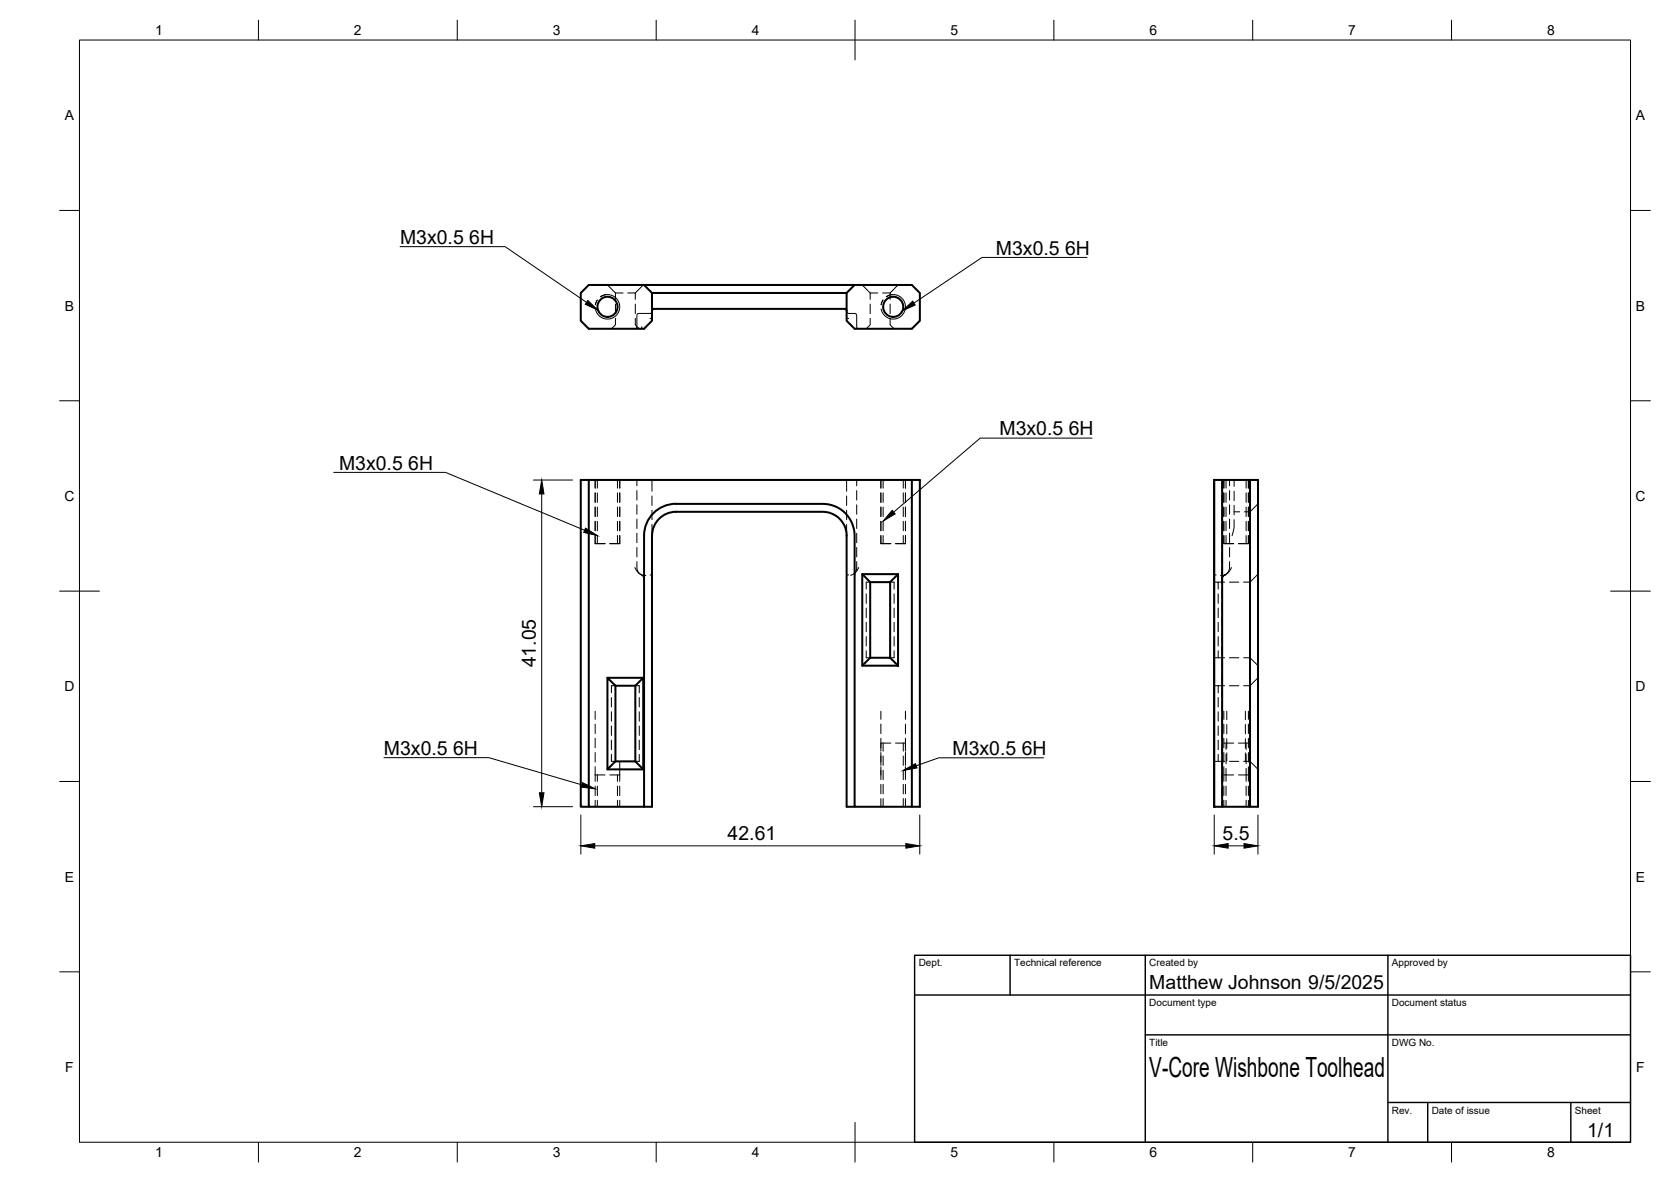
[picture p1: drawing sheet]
<svg xmlns="http://www.w3.org/2000/svg" width="420mm" height="297mm" viewBox="0 0 420 297" stroke-linecap="round" stroke-linejoin="round" font-family="sans-serif">
<!-- layer: Hidden -->
<g fill="none" stroke="#000" stroke-width=".25">
<path d="M152.7 71.6l2 2M154.7 80v1.6l-1 1M154.7 73.6v1.6M154.7 76.4v2.4M154.7 73.6h2M157.8 73.6h1.9M159.7 73.6v1.6M159.7 76.4v2.4M159.7 80v1.6l1 1M161.7 71.6l-2 2M163.9 80l-.5 .1M163.9 78.3l-.1 .3-.4 .2h-2.9l-.2 .1-.2 3.2v.3l-.5 .2"/>
<path d="M212.9 80l.5 .1M212.9 78.3l.3 .4 1.8 .1 .3 .2 .1 3.2 .5 .4M216.8 71.6l2 2M218.8 80v1.6l-1 1M218.8 73.6h1.9M218.8 73.6v1.6M218.8 76.4v2.4M221.9 73.6h1.9M223.8 73.6v1.6M223.8 76.4v2.4M223.8 80v1.6l1 1M225.8 71.6l-2 2"/>
<path d="M161.4 82.1l-.1 .5M149.6 136.6h2.5M150.2 120.6v2.1M150.2 123.9v2.3M150.2 127.4v2.4M150.2 131v2.4M150.2 134.6v2M153.3 136.6h2.5M155.3 120.6v2.1M155.3 123.9v2.3M155.3 127.4v2.4M155.3 131v2.4"/>
<path d="M155.3 134.6v2M160.1 120.6v1.5M160.1 123.3v2.4M160.1 126.9v2.3M160.1 130.4v2.4M160.1 134v2.4M160.1 137.6v2.4M163.9 120.6v2.9M163.9 124.6v2.4M163.9 128.2v2.4M163.9 131.8v2.8M212.9 120.6v2.9"/>
<path d="M212.9 124.6v2.4M212.9 128.2v2.4M212.9 131.8v2.8M215.4 120.6v1.5M215.4 123.3v2.4M215.4 126.9v2.3M215.4 130.4v2.4M215.4 134v2.4M215.4 137.6v2.4M221.5 136.6h2.5M222.1 120.6v2.1M222.1 123.9v2.3"/>
<path d="M222.1 127.4v2.4M222.1 131v2.4M222.1 134.6v2M225.2 136.6h2.5M227.1 120.6v2.1M227.1 123.9v2.3M227.1 127.4v2.4M227.1 131v2.4M227.1 134.6v2M307.3 120.6v2.9M307.3 124.7v2.4M307.3 128.3v2.4"/>
<path d="M307.3 131.9v2.3M307.3 135.4v2.4M307.3 139v2.4M307.7 136.6h2.5M308.3 120.6v2.1M308.3 123.9v2.3M308.3 127.4v2.4M308.3 131v2.4M308.3 134.6v2M309.2 120.6v1.5M309.2 123.3v2.4M309.2 126.9v2.3"/>
<path d="M309.2 130.4v2.4M309.2 134v2.4M309.2 137.6v2.4M310.3 130.6v2.1l-.5 1.9M310.3 120.6v1.6M310.3 123.5v2.3M310.3 127v2.4M310.3 128.6h1.4M311.4 136.6h2.5M313.3 120.6v2.1M313.3 123.9v2.3M313.3 127.4v2.4"/>
<path d="M313.3 131v2.4M313.3 134.6v2M316.3 126.6l-2 2h-1.4M159.6 142.6l.8 1.2 1.2 1 .3 .7M160.1 141.1a3.8 3.8 0 0 0 .3 2.5l.7 .8 1.3 .2M161.3 144.5h.1M163.4 144.5h.5M212.9 144.5h.5M215.4 141.1a3.6 3.6 0 0 1-.2 2.5l-.4 .5-.9 .5M215.9 142.6l-.8 1.4-.2 .7M217.8 149.2v2.4M217.8 152.8v2.4"/>
<path d="M217.8 156.4v2.4M217.8 160v2.3M218.8 146.3h-1v1.7M223.8 146.3h1v1.7M224.8 149.2v2.4M224.8 152.8v2.4M224.8 156.4v2.4M224.8 160v2.3M305.3 146.3h1v1.7M305.3 144.5h.5M306.3 146.3h1.6M306.3 149.2v2.4"/>
<path d="M306.3 152.8v2.4M306.3 156.4v2.4M306.3 160v2.3M307.3 142.6v4.1M307.3 147.9v2.4M307.3 151.5v2.4M307.3 155.1v2.3M307.3 158.6v2.4M307.8 144.5h.2l-.5 .4-.2 .6M308 144.5h.1M309.1 146.3h2.4M309.2 141.1a4 4 0 0 1-.3 2.5l-.8 .8-1.2 .2"/>
<path d="M309.6 142.6l-.7 1.3-.9 .6M316.3 144.3l-2 2h-1.6M153.7 175.3v2.4M153.7 178.9v2.3M154.7 172.3h-1v1.8M159.7 172.3h1v1.8M160.7 175.3v2.4M160.7 178.9v2.3M217.8 163.5v1.8h1M224.8 163.5v1.8h-1M305.3 165.3h2.6M305.3 172.3h2.6"/>
<path d="M306.3 163.5v1.8M306.3 172.3v1.8M306.3 175.3v2.4M306.3 178.9v2.3M307.3 162.2v2.4M307.3 165.8v2.4M307.3 169.4v2.3M307.3 172.9v2.4M307.3 176.5v2.4M309.1 165.3h2.4M309.1 172.3h2.4M312.7 165.3h1.6l2 2"/>
<path d="M316.3 170.3l-2 2h-1.6M149.6 194.7h2.5M150.2 194.7v1.6M150.2 197.6v2.3M153.3 194.7h2.5M153.7 189.6v1.7h1M153.7 182.4v2.4M153.7 186v2.4M155.3 194.7v1.6M155.3 197.6v2.3M160.7 189.6v1.7h-1M160.7 182.4v2.4"/>
<path d="M160.7 186v2.4M221.5 186.7h2.5M222.1 186.7v2.1M222.1 190v2.3M222.1 193.6v2.3M222.1 197.1v2.4M225.2 186.7h2.5M227.1 186.7v2.1M227.1 190v2.3M227.1 193.6v2.3M227.1 197.1v2.4M305.3 191.3h2.6"/>
<path d="M306.3 182.4v2.4M306.3 186v2.4M306.3 189.6v1.7M307.3 180.1v2.4M307.3 183.6v2.4M307.3 187.2v2.4M307.3 190.8v2.4M307.3 194.4v2.4M307.3 197.9v2.4M307.7 186.7h2.5M307.7 194.7h2.5M308.3 186.7v1.6"/>
<path d="M308.3 189.5v2.4M308.3 193.1v3.2M308.3 197.6v2.3M309.1 191.3h2.4M311.4 186.7h2.5M311.4 194.7h2.5M312.7 191.3h1.6l2 2M313.3 186.7v1.6M313.3 189.5v2.4M313.3 193.1v3.2M313.3 197.6v2.3M150.2 201.1v1.6"/>
<path d="M155.3 201.1v1.6M222.1 200.7v2M227.1 200.7v2M307.3 201.5v1.2M308.3 201.1v1.6M313.3 201.1v1.6"/>
</g>
<!-- layer: Visible -->
<g fill="none" stroke="#000" stroke-width=".51">
<path d="M161.9 71.6l2 2h49M163.9 73.6v7l-2 2h-13.9l-2-2v-7l2-2h81.3l2 2v7l-2 2h-14.4l-2-2v-7M163.9 78.1l.4-.5h48.2l.4 .5M214.9 71.6l-2 2M148 120.6h81.3v82.1h-14.4v-68.1a8 8 0 0 0-8-8h-36.9a8 8 0 0 0-8.1 8v68.1h-13.9zM148 120.6h-2v82.1h2M229.3 120.6h2v82.1h-2M305.3 120.6v82.1M305.3 120.6h11v82.1h-11M307.3 120.6v82.1M314.3 120.6v82.1M216.8 144.3h9v23h-9z"/>
<path d="M216.8 144.3l2 2h5l2-2M218.8 146.3v19M223.8 146.3v19M152.7 170.3h9v23M154.7 172.3l-2-2v23l2-2M154.7 172.3h5M154.7 172.3v19M159.7 172.3v19M161.7 170.3l-2 2M218.8 165.3h5M218.8 165.3l-2 2M223.8 165.3l2 2"/>
<path d="M152.7 193.3h9M154.7 191.3h5M159.7 191.3l2 2M161.9 202.7h2l.1-68.1a6 6 0 0 1 6-6h36.9a6 6 0 0 1 6 6v68.1h2"/>
<circle cx="152.7" cy="77.1" r="2.53"/>
<circle cx="224.6" cy="77.1" r="2.53"/>
</g>
<!-- layer: Hidden Narrow -->
<g fill="none" stroke="#000" stroke-width=".25">
<path d="M150.2 75.4l-.5 1.2M152.2 74.1l-1.2 .5M222 75.4l-.4 1.2M224 74.1l-1.1 .5M149.6 120.6v2.1M149.6 123.9v2.3M149.6 127.4v2.4M149.6 131v2.4M149.6 134.6v2M155.8 120.6v2.1M155.8 123.9v2.3M155.8 127.4v2.4"/>
<path d="M155.8 131v2.4M155.8 134.6v2M221.5 120.6v2.1M221.5 123.9v2.3M221.5 127.4v2.4M221.5 131v2.4M221.5 134.6v2M227.7 120.6v2.1M227.7 123.9v2.3M227.7 127.4v2.4M227.7 131v2.4M227.7 134.6v2"/>
<path d="M307.7 120.6v2.1M307.7 123.9v2.3M307.7 127.4v2.4M307.7 131v2.4M307.7 134.6v2M313.9 120.6v2.1M313.9 123.9v2.3M313.9 127.4v2.4M313.9 131v2.4M313.9 134.6v2M149.6 178.7v2.1M221.5 178.7v2.1"/>
<path d="M227.7 178.7v2.1M307.7 178.7v2.1M308.5 178.7v2.2M313.1 178.7v2.2M313.9 178.7v2.1M149.6 182v2.3M149.6 185.5v2.4M149.6 189.1v2.4M149.6 192.7v3.6M149.6 197.6v2.3M155.8 191.3v5M155.8 197.6v2.3"/>
<path d="M221.5 182v2.3M221.5 185.5v3.3M221.5 189.1v3.2M221.5 192.7v3.2M221.5 197.1v2.4M227.7 182v2.3M227.7 185.5v3.3M227.7 189.1v3.2M227.7 192.7v3.2M227.7 197.1v2.4M307.7 182v2.3M307.7 185.5v2.4"/>
<path d="M307.7 189.1v2.4M307.7 192.7v3.6M307.7 197.6v2.3M308.5 182.1v2.3M308.5 185.6v2.4M308.5 189.2v2.1M313.1 182.1v2.3M313.1 185.6v2.4M313.1 189.2v2.1M313.9 182v2.3M313.9 185.5v2.4M313.9 189.1v2.4"/>
<path d="M313.9 192.7v3.6M313.9 197.6v2.3M149.6 201.1v1.6M155.8 201.1v1.6M221.5 200.7v2M227.7 200.7v2M307.7 201.1v1.6M313.9 201.1v1.6"/>
</g>
<!-- layer: Visible -->
<g fill="#000">
<circle cx="305.3" cy="120.6" r=".25"/>
<circle cx="305.3" cy="202.7" r=".25"/>
</g>
<!-- layer: Visible Narrow -->
<path d="M152.2 74.1a3.1 3.1 0 0 1 3.6 2.5 3.1 3.1 0 0 1-2.5 3.5 3.1 3.1 0 0 1-3.6-2.5M224.1 74.1a3.1 3.1 0 0 1 3.5 2.5 3.1 3.1 0 0 1-2.5 3.5 3.1 3.1 0 0 1-3.5-2.5" fill="none" stroke="#000" stroke-width=".25"/>
<!-- layer: BORDER -->
<g fill="none" stroke="#000" stroke-width=".25">
<path d="M20 10.1h390v276.9h-390zM65 5.1v5M115 5.1v5M165 5.1v5M215 5.1v10M265 5.1v5M315 5.1v5M365 5.1v5M15 52.9h5M410 52.9h5M15 100.7h5M410 100.7h5"/>
<path d="M15 148.6h10M405 148.6h10M15 196.4h5M410 196.4h5M15 244.2h5M410 244.2h5M65 287v5M115 287v5M165 287v5M215 282.1v9.9M265 287v5M315 287v5"/>
<path d="M365 287v5"/>
</g>
<!-- layer: TITLEBLOCK -->
<path d="M230 240.1h180v46.9h-180zM230 250h180M254 240.1v9.9M288 240.1v46.9M349 240.1v46.9M288 260.1h122M349 277.1h61M359 277.1v9.9M395 277.1v9.9" fill="none" stroke="#000" stroke-width=".36"/>
<!-- layer: FD_Dimensions -->
<path d="M134.1 120.6h9.9M136.2 124.1v75.1M134.1 202.7h9.9M146 204.8v9.9M149.5 212.6h78.3M231.3 204.8v9.9M305.3 204.8v9.9M308.8 212.6h4M316.3 204.8v9.9" fill="none" stroke="#000" stroke-width=".25"/>
<path d="M136.2 120.6l.6 3.5h-1.2zM135.6 199.2h1.2l-.6 3.5zM146 212.6l3.5-.6v1.2zM227.8 212l3.5 .6-3.5 .6zM305.3 212.6l3.5-.6v1.2zM312.8 212l3.5 .6-3.5 .6z" fill="#000" stroke="#000" stroke-width=".25"/>
<!-- layer: Hole Notes -->
<path d="M147.8 75.5l2.6 2.5-3.2-1.5zM226.9 78.1l2.6-2.4 .6 1zM147.2 132.7l3 1.9-3.4-.8zM224.3 128.3l.8 .8-3.1 1.9zM146.5 196.7l3.2 1.5-3.6-.4zM227.1 193.6l3.1-1.7 .4 1.1z" fill="#000" stroke="#000" stroke-width=".25"/>
<path d="M100.6 62h26.4l20.5 14M273.3 64.7h-26.4l-17.1 11.5M83.9 118.7h28.1l35 14.6M274.6 110.1h-28.1l-21.8 18.6M96.5 190.4h26.4l23.4 6.8M262.4 190.4h-26.4l-5.6 2" fill="none" stroke="#000" stroke-width=".25"/>
<text font-size="7" x="289" y="270.6">V-Core Wishbone Toolhead</text>
<g font-size="4.9">
<text x="100.6" y="61.3">M3x0.5</text>
<text x="118" y="61.3">6H</text>
<text x="250.4" y="64">M3x0.5</text>
<text x="267.8" y="64">6H</text>
<text x="251.3" y="109.4">M3x0.5</text>
<text x="268.7" y="109.4">6H</text>
<text x="85.3" y="118">M3x0.5</text>
<text x="102.7" y="118">6H</text>
<text x="134.7" y="167.7" transform="rotate(-90 134.7 167.7)">41.05</text>
<text x="96.5" y="189.7">M3x0.5</text>
<text x="113.9" y="189.7">6H</text>
<text x="239.5" y="189.7">M3x0.5</text>
<text x="256.9" y="189.7">6H</text>
<text x="183" y="211.1">42.61</text>
<text x="307.4" y="211.1">5.5</text>
<text x="289" y="248.5">Matthew Johnson 9/5/2025</text>
<text x="399.1" y="285.7">1/1</text>
</g>
<g font-size="3.5">
<text x="39" y="8.8">1</text>
<text x="89" y="8.8">2</text>
<text x="139" y="8.8">3</text>
<text x="189" y="8.8">4</text>
<text x="239" y="8.8">5</text>
<text x="289" y="8.8">6</text>
<text x="339" y="8.8">7</text>
<text x="389" y="8.8">8</text>
<text x="16.3" y="30.2">A</text>
<text x="411.3" y="30.2">A</text>
<text x="16.3" y="78">B</text>
<text x="411.3" y="78">B</text>
<text x="16.2" y="125.9">C</text>
<text x="411.2" y="125.9">C</text>
<text x="16.2" y="173.7">D</text>
<text x="411.2" y="173.7">D</text>
<text x="16.3" y="221.6">E</text>
<text x="411.3" y="221.6">E</text>
<text x="16.4" y="269.4">F</text>
<text x="411.4" y="269.4">F</text>
<text x="39" y="290.8">1</text>
<text x="89" y="290.8">2</text>
<text x="139" y="290.8">3</text>
<text x="189" y="290.8">4</text>
<text x="239" y="290.8">5</text>
<text x="289" y="290.8">6</text>
<text x="339" y="290.8">7</text>
<text x="389" y="290.8">8</text>
</g>
<g font-size="2.5">
<text x="231" y="242.9">Dept.</text>
<text x="255" y="242.9">Technical reference</text>
<text x="289" y="242.9">Created by</text>
<text x="350" y="242.9">Approved by</text>
<text x="289" y="252.8">Document type</text>
<text x="350" y="252.8">Document status</text>
<text x="289" y="262.9">Title</text>
<text x="350" y="262.9">DWG No.</text>
<text x="350" y="279.9">Rev.</text>
<text x="360" y="279.9">Date of issue</text>
<text x="396" y="279.9">Sheet</text>
</g>
</svg>
